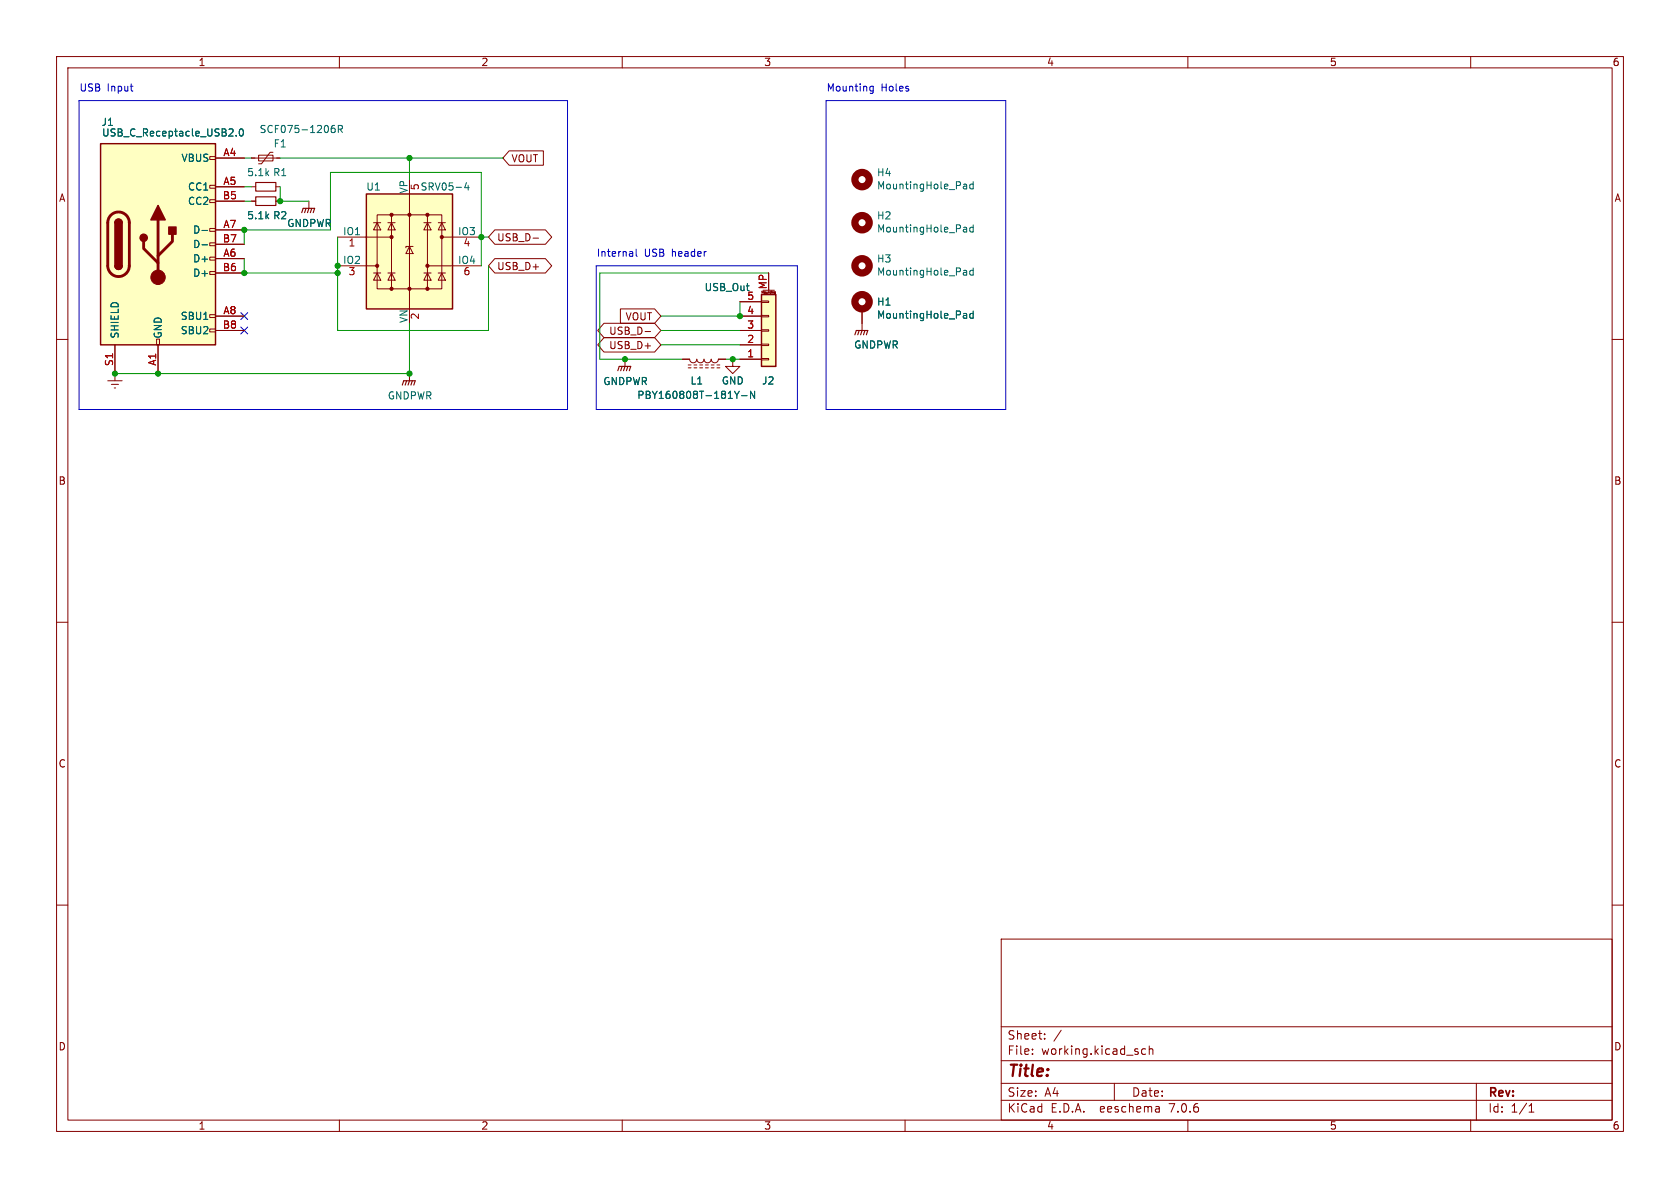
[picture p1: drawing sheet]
<svg xmlns="http://www.w3.org/2000/svg" width="297mm" height="210mm" viewBox="0 0 297 210" stroke-linecap="round" stroke-linejoin="round" font-family="sans-serif">
<g fill="none" stroke="#840000" stroke-width=".18">
<path d="M10 10h277v190h-277zM12 12h273v186h-273zM60 10v2M110 10v2M160 10v2M210 10v2M260 10v2M37.1 35.3h1v.5h-1zM37.1 32.8h1v.5h-1zM37.1 27.7h1v.5h-1zM38.1 27.9h5.1M38.1 33h5.1"/>
<path d="M38.1 35.6h5.1M44.4 27.9h5.1M44.4 33h.8M44.4 35.6h.8M45.7 27.4h2.6v1h-2.6zM48.3 26.9h-.5l-1.6 2.1h-.5M48.8 33h.7M48.8 35.6h.7M54.6 35.6v1.2M66 39.4h1.3M66.7 38h11.4v13.1h-11.4zM66.7 39.4l.6 1.2h-1.3z"/>
<path d="M68.6 39.4h1.2M69.2 39.4l.6 1.2h-1.2zM69.2 38v13.1M72.4 34.3v20.3M74.9 39.4h1.3M75.6 39.4l.6 1.2h-1.3zM75.6 38v13.1M77.5 39.4h1.2M78.1 39.4l.6 1.2h-1.2zM90 26.7h6.1v2.5h-6.1l-1.1-1.3zM10 60h2M27.7 59.9h.5v1.1h-.5z"/>
<path d="M37.1 58.2h1v.5h-1zM37.1 55.6h1v.5h-1zM37.1 48h1v.5h-1zM37.1 45.5h1v.5h-1zM37.1 42.9h1v.5h-1zM37.1 40.4h1v.5h-1zM38.1 48.3h5.1M38.1 45.7h5.1M38.1 40.6h5.1M38.1 55.9h5.1M38.1 43.2h5.1M38.1 58.4h5.1"/>
<path d="M59.7 41.9h9.5M59.7 47h7M66 48.3h1.3M66.7 48.3l.6 1.2h-1.3zM68.6 48.3h1.2M69.2 48.3l.6 1.2h-1.2zM72.4 43.6l.6 1.2h-1.2zM73 43.6h-1.2v.2M74.9 48.3h1.3M75.6 48.3l.6 1.2h-1.3zM75.6 47h9.5M77.5 48.3h1.2"/>
<path d="M78.1 48.3l.6 1.2h-1.2zM78.1 41.9h7M87.5 40.6h8.9l1.1 1.3-1.1 1.3h-8.9l-1.1-1.3zM87.5 45.7h8.9l1.1 1.3-1.1 1.3h-8.9l-1.1-1.3zM94.2 42.1h1M106.8 57.1h8.9l1.1 1.3-1.1 1.3h-8.9l-1.1-1.3zM106.8 59.7h8.9l1.1 1.3-1.1 1.2h-8.9l-1.1-1.2zM109.7 54.6h6l1.1 1.3-1.1 1.3h-6zM114 58.6h1M130.8 55.9h3.8M130.8 58.4h3.8M130.8 53.3h3.8"/>
<path d="M134.6 53.2h1.3v.3h-1.3zM134.6 55.8h1.3v.2h-1.3zM134.6 58.3h1.3v.2h-1.3zM134.7 51.9v-.4l.1 .2 .2-.2v.4M134.9 51.3h2M135.9 48.3v3M136.2 51.5v.3M136.4 51.5h.1M136.9 51.8h.1M136.9 51.6v.2M136.9 51.6h.2v.3l-.2 .1M136.9 51.8h.2"/>
<path d="M136.9 51.6h.1M152.4 54.6v3.8M285 60h2M19 67.3h2.6M19.7 67.9h1.3M20.2 68.6h.2M20.3 61v6.3M27.9 61v5M72.4 66v1.3M110.5 63.5v1.3M120.6 63.5h1.3a.64 .64 0 0 0 .7 .6 .64 .64 0 0 0 .6-.6 .64 .64 0 0 0 .6 .6 .64 .64 0 0 0 .7-.6 .64 .64 0 0 0 .6 .6 .64 .64 0 0 0 .6-.6 .64 .64 0 0 0 .7 .6 .64 .64 0 0 0 .6-.6h1.3M121.7 64.5h.5"/>
<path d="M121.7 65h.5M122.7 64.5h.5M122.7 65h.5M123.7 64.5h.5M123.7 65h.5M124.7 64.5h.5M124.7 65h.5M125.7 64.5h.5M125.7 65h.5M126.7 64.5h.6M126.7 65h.6M129.5 63.5v1.3h1.3l-1.3 1.2-1.2-1.2h1.2"/>
<path d="M130.8 63.5h3.8M130.8 61h3.8M134.6 60.8h1.3v.3h-1.3zM134.6 63.4h1.3v.2h-1.3zM10 110h2M285 110h2M10 160h2M285 160h2M177 166h108v32h-108zM60 198v2M110 198v2M160 198v2"/>
<path d="M177 194.5h108M177 191.5h108M177 187.5h108M177 181.5h108M182.5 186.3v.1M182.5 185.5v.1M184.7 183.6v.1M184.7 182.8v.1M187.6 182.1l-1.3 2M197 191.5v3M202.5 185.5l-.4-.1-.3 .3v.4l.2 .2h.5M203.2 185.5l.2-.1 .3 .1 .1 .9"/>
<path d="M203.2 184.9v1.5M204.9 195.7l.1 .9M205 196.5l-.2 .1M205 196h-.2M210 198v2M260 198v2M261 191.5v6.5M270.3 196.6h.9M270.3 195.5l.4-.4v1.5"/>
</g>
<g fill="none" stroke="#840000" stroke-width=".2">
<path d="M45.2 32.3h3.6v1.5h-3.6zM45.2 34.8h3.6v1.5h-3.6zM53.3 37.6l.3-.8h2l-.2 .8M54.1 36.8l-.3 .8M54.6 36.8l-.2 .8M55.1 36.8l-.2 .8M151.1 59.2l.3-.8h2l-.2 .8M151.9 58.4l-.3 .8M152.4 58.4l-.3 .8M152.9 58.4l-.2 .8M71.1 68.1l.3-.8h2l-.2 .8M71.9 67.3l-.3 .8"/>
<path d="M72.4 67.3l-.3 .8M72.9 67.3l-.3 .8M109.2 65.5l.3-.7h2l-.2 .7M110 64.8l-.3 .7M110.5 64.8l-.3 .7M111 64.8l-.3 .7"/>
</g>
<g fill="none" stroke="#006464" stroke-width=".18">
<path d="M41.8 23.9v.1M42.4 22.9l.2-.1a.68 .68 0 0 1 .4 .6 .68 .68 0 0 1-.4 .6l-.2-.1-.1-.3zM58.6 22.8l.4-.1 .3 .2-.2 .5h-.3l-.2-.1M59.1 22.2h-.3l-.2 .3M59.8 22.8h.6l.1-.2v-.3l-.7-.1v1.2M60.1 22.8l.4 .6M82.5 32.3l-.3 .9h.7M82.8 32.8v.8M170.5 32.5l.3 .1 .1 .8M170.9 33.3l-.4 .1M170.9 32.9h-.4M172 32.6l-.3-.1-.3 .3 .2 .5h.4"/>
<path d="M172 32.1v1.3M172 39.7v1.3M35.7 40.7h1M35.7 43.3h1M170.5 40.2h.3l.1 .8M170.5 47.8l.3 .1 .1 .7M170.5 55.4l.3 .1 .1 .8M170.9 41h-.4M170.9 40.5h-.4M170.9 48.6h-.4M170.9 48.1l-.4 .1M170.9 56.2l-.4 .1"/>
<path d="M170.9 55.7l-.4 .1M172 47.4v1.2M172 55v1.3M172 40.2h-.3l-.3 .2 .2 .6h.4M172 47.9l-.3-.1-.3 .2 .2 .6h.4M172 55.5l-.3-.1-.3 .3 .2 .5h.4M129.8 69.2l.5 .6M130.3 69.8v.6M130.7 69.2l-.4 .6M131.1 69.9h1M133.4 69.2v1.2l-.7-1.2v1.2"/>
</g>
<g fill="#ffffc2" stroke="#ffffc2" stroke-width=".18">
<path d="M64.8 34.3h15.2v20.3h-15.2z"/>
<path d="M17.8 25.4h20.3v35.6h-20.3z"/>
<path d="M134.6 52.1h2.6v12.7h-2.6z"/>
</g>
<path d="M17.8 25.4h20.3v35.6h-20.3zM20.3 39.4a.64 .64 0 0 1 .7-.7 .64 .64 0 0 1 .6 .7M64.8 34.3h15.2v20.3h-15.2zM20.3 47a.64 .64 0 0 0 .7 .6 .64 .64 0 0 0 .6-.6M134.6 52.1h2.6v12.7h-2.6z" fill="none" stroke="#840000" stroke-width=".25"/>
<g fill="#840000" stroke="#840000" stroke-width=".18">
<circle cx="66.7" cy="47" r=".28"/>
<circle cx="69.2" cy="51.1" r=".28"/>
<circle cx="69.2" cy="41.9" r=".28"/>
<circle cx="69.2" cy="38" r=".28"/>
<circle cx="72.4" cy="51.1" r=".28"/>
<circle cx="72.4" cy="38" r=".28"/>
<circle cx="75.6" cy="51.1" r=".28"/>
<circle cx="75.6" cy="47" r=".28"/>
<circle cx="75.6" cy="38" r=".28"/>
<circle cx="78.1" cy="41.9" r=".28"/>
<circle cx="27.9" cy="49" r="1.27"/>
</g>
<path d="M19.6 38a1.91 1.91 0 0 1 2.1-.4 1.91 1.91 0 0 1 1.2 1.8v7.6a1.91 1.91 0 0 1-1.9 1.9 1.91 1.91 0 0 1-2-1.9l.1-7.8 .1-.6zM27.9 38.9v10.1M25.4 42.7v1.2l2.5 2.6M30.5 41.4v1.3l-2.6 2.5" fill="none" stroke="#840000" stroke-width=".51"/>
<g fill="#840000" stroke="#840000" stroke-width=".25">
<path d="M20.3 47h1.3a.64 .64 0 0 1-.6 .6 .64 .64 0 0 1-.7-.6z"/>
<path d="M20.3 39.4h1.3v7.6h-1.3z"/>
<path d="M20.5 38.9a.64 .64 0 0 1 .7-.1 .64 .64 0 0 1 .4 .6h-1.3z"/>
<path d="M27.9 36.3l1.3 2.6h-2.5z"/>
<path d="M29.8 40.1h1.3v1.3h-1.3z"/>
<circle cx="25.4" cy="42" r=".63"/>
</g>
<g fill="none" stroke="#840000" stroke-width="1.3">
<circle cx="152.4" cy="31.7" r="1.27"/>
<circle cx="152.4" cy="39.4" r="1.27"/>
<circle cx="152.4" cy="53.3" r="1.27"/>
<circle cx="152.4" cy="47" r="1.27"/>
</g>
<path d="M14 17.8h86.3v54.6h-86.3zM23 15.2h.5M23.4 16.1h.1M146 17.8h31.8v54.6h-31.8zM153.8 16l.2 .1 .4-.1M154.4 15.3l-.4-.1-.2 .2M154.4 15.2v1.1l-.3 .2h-.3M105.4 47h35.6v25.4h-35.6zM111.8 44.5l.1 .8M111.9 45.2l-.2 .1M111.9 44.8h-.2M112.5 44v1.1l.1 .2" fill="none" stroke="#0000c2" stroke-width=".18"/>
<g fill="none" stroke="#009600" stroke-width=".18">
<path d="M43.2 33h1.2M43.2 27.9h1.2M43.2 35.6h1.2M49.5 33v2.6h5.1M49.5 27.9h39.4M72.4 27.9v3.9M43.2 43.2v-2.6h15.2v-10.1h26.7v16.5M43.2 45.7v2.6h16.5M59.7 41.9v16.5h26.7v-11.4M72.4 57.2v8.8h-52.1M85.1 41.9h1.3M116.8 58.4h14"/>
<path d="M130.8 53.3v2.6h-14M135.9 48.3h-29.9v15.2h14.6M116.8 61h14M128.3 63.5h2.5"/>
</g>
<path d="M42.6 55.3l1.2 1.2M42.6 57.8l1.2 1.2M43.8 55.3l-1.2 1.2M43.8 57.8l-1.2 1.2" fill="none" stroke="#000084" stroke-width=".18"/>
<g fill="#009600" stroke="#009600" stroke-width=".18">
<circle cx="59.7" cy="48.3" r=".46"/>
<circle cx="72.4" cy="66" r=".46"/>
<circle cx="49.5" cy="35.6" r=".46"/>
<circle cx="85.1" cy="41.9" r=".46"/>
<circle cx="72.4" cy="27.9" r=".46"/>
<circle cx="59.7" cy="47" r=".46"/>
<circle cx="110.5" cy="63.5" r=".46"/>
<circle cx="129.5" cy="63.5" r=".46"/>
<circle cx="130.8" cy="55.9" r=".46"/>
<circle cx="43.2" cy="40.6" r=".46"/>
<circle cx="43.2" cy="48.3" r=".46"/>
<circle cx="27.9" cy="66" r=".46"/>
<circle cx="20.3" cy="66" r=".46"/>
</g>
<text font-size="2.8" fill="#840000" x="178" y="190.9">Title:</text>
<g font-size="2.1" fill="#840000">
<text x="178" y="184">Sheet:</text>
<text x="178" y="186.7">File:</text>
<text x="184.1" y="186.7">working.kicad_sch</text>
<text x="178" y="196.9">KiCad</text>
<text x="178" y="194.1">Size:</text>
<text x="184.7" y="194.1">A4</text>
<text x="185.7" y="196.9">E.D.A.</text>
<text x="194.6" y="196.9">eeschema</text>
<text x="200" y="194.1">Date:</text>
<text x="207" y="196.9">7.0.6</text>
<text x="263" y="194.3">Rev:</text>
<text x="263" y="196.9">Id:</text>
<text x="267.1" y="196.9">1/1</text>
</g>
<g font-size="1.8" fill="#840000">
<text x="35" y="11.9">1</text>
<text x="85" y="11.9">2</text>
<text x="135" y="11.9">3</text>
<text x="185" y="11.9">4</text>
<text x="235" y="11.9">5</text>
<text x="285" y="11.9">6</text>
<text x="90.3" y="28.9">VOUT</text>
<text x="10.3" y="35.9">A</text>
<text x="285.3" y="35.9">A</text>
<text x="87.8" y="42.9">USB_D-</text>
<text x="87.8" y="47.9">USB_D+</text>
<text x="107.6" y="59.4">USB_D-</text>
<text x="110.5" y="56.8">VOUT</text>
<text x="107.6" y="61.9">USB_D+</text>
<text x="10.3" y="85.9">B</text>
<text x="285.3" y="85.9">B</text>
<text x="10.3" y="135.9">C</text>
<text x="285.3" y="135.9">C</text>
<text x="10.3" y="185.9">D</text>
<text x="285.3" y="185.9">D</text>
<text x="35" y="199.9">1</text>
<text x="85" y="199.9">2</text>
<text x="135" y="199.9">3</text>
<text x="185" y="199.9">4</text>
<text x="235" y="199.9">5</text>
<text x="285" y="199.9">6</text>
</g>
<g font-size="1.8" fill="#0000c2">
<text x="14" y="16.3">USB</text>
<text x="19" y="16.3">Input</text>
<text x="146" y="16.3">Mounting</text>
<text x="155.7" y="16.3">Holes</text>
<text x="105.4" y="45.5">Internal</text>
<text x="113.9" y="45.5">USB</text>
<text x="118.9" y="45.5">header</text>
</g>
<g font-size="1.8" fill="#006464">
<text x="17.9" y="22.5">J1</text>
<text x="45.8" y="23.7">SCF075-1206R</text>
<text x="17.9" y="24.3">USB_C_Receptacle_USB2.0</text>
<text x="32" y="28.8">VBUS</text>
<text x="48.3" y="26.3">F1</text>
<text x="33.1" y="33.9">CC1</text>
<text x="43.6" y="31.3">5.1k</text>
<text x="48.2" y="31.3">R1</text>
<text x="64.7" y="33.9">U1</text>
<text x="72.1" y="34.3" transform="rotate(-90 72.1 34.3)">VP</text>
<text x="74.3" y="33.9">SRV05-4</text>
<text x="74.4" y="33.7" transform="rotate(-90 74.4 33.7)">5</text>
<text x="154.9" y="31.4">H4</text>
<text x="154.9" y="33.7">MountingHole_Pad</text>
<text x="33.1" y="36.4">CC2</text>
<text x="34" y="41.5">D-</text>
<text x="43.6" y="39">5.1k</text>
<text x="48.2" y="39">R2</text>
<text x="50.7" y="40.3">GNDPWR</text>
<text x="60.6" y="41.7">IO1</text>
<text x="80.9" y="41.7">IO3</text>
<text x="154.9" y="39">H2</text>
<text x="154.9" y="41.3">MountingHole_Pad</text>
<text x="34" y="46.6">D+</text>
<text x="34" y="44">D-</text>
<text x="60.6" y="46.7">IO2</text>
<text x="80.9" y="46.7">IO4</text>
<text x="154.9" y="46.6">H3</text>
<text x="34" y="49.1">D+</text>
<text x="124.5" y="51.7">USB_Out</text>
<text x="154.9" y="48.9">MountingHole_Pad</text>
<text x="21.2" y="59.9" transform="rotate(-90 21.2 59.9)">SHIELD</text>
<text x="28.8" y="59.9" transform="rotate(-90 28.8 59.9)">GND</text>
<text x="31.9" y="56.7">SBU1</text>
<text x="31.9" y="59.3">SBU2</text>
<text x="72.1" y="57.2" transform="rotate(-90 72.1 57.2)">VN</text>
<text x="154.9" y="54.2">H1</text>
<text x="154.9" y="56.5">MountingHole_Pad</text>
<text x="150.9" y="61.8">GNDPWR</text>
<text x="68.5" y="70.8">GNDPWR</text>
<text x="106.6" y="68.3">GNDPWR</text>
<text x="112.6" y="70.7">PBY160808T-181Y-N</text>
<text x="122" y="68.2">L1</text>
<text x="127.5" y="68.2">GND</text>
<text x="134.6" y="68.2">J2</text>
</g>
<g font-size="1.8" fill="#a90000">
<text x="39.4" y="27.7">A4</text>
<text x="39.3" y="35.3">B5</text>
<text x="39.4" y="32.8">A5</text>
<text x="39.4" y="40.4">A7</text>
<text x="39.3" y="42.9">B7</text>
<text x="39.4" y="45.5">A6</text>
<text x="61.5" y="43.9">1</text>
<text x="81.8" y="43.9">4</text>
<text x="39.3" y="48">B6</text>
<text x="61.5" y="49">3</text>
<text x="81.8" y="49">6</text>
<text x="132" y="53.1">5</text>
<text x="135.6" y="51.2" transform="rotate(-90 135.6 51.2)">MP</text>
<text x="39.3" y="58.2">B8</text>
<text x="39.4" y="55.6">A8</text>
<text x="74.4" y="56.6" transform="rotate(-90 74.4 56.6)">2</text>
<text x="132" y="58.2">3</text>
<text x="132" y="55.6">4</text>
<text x="20.1" y="64.8" transform="rotate(-90 20.1 64.8)">S1</text>
<text x="27.7" y="64.8" transform="rotate(-90 27.7 64.8)">A1</text>
<text x="132" y="63.2">1</text>
<text x="132" y="60.7">2</text>
</g>
<text font-size=".5" fill="#840000" x="134.4" y="52.1">Mounting</text>
</svg>
